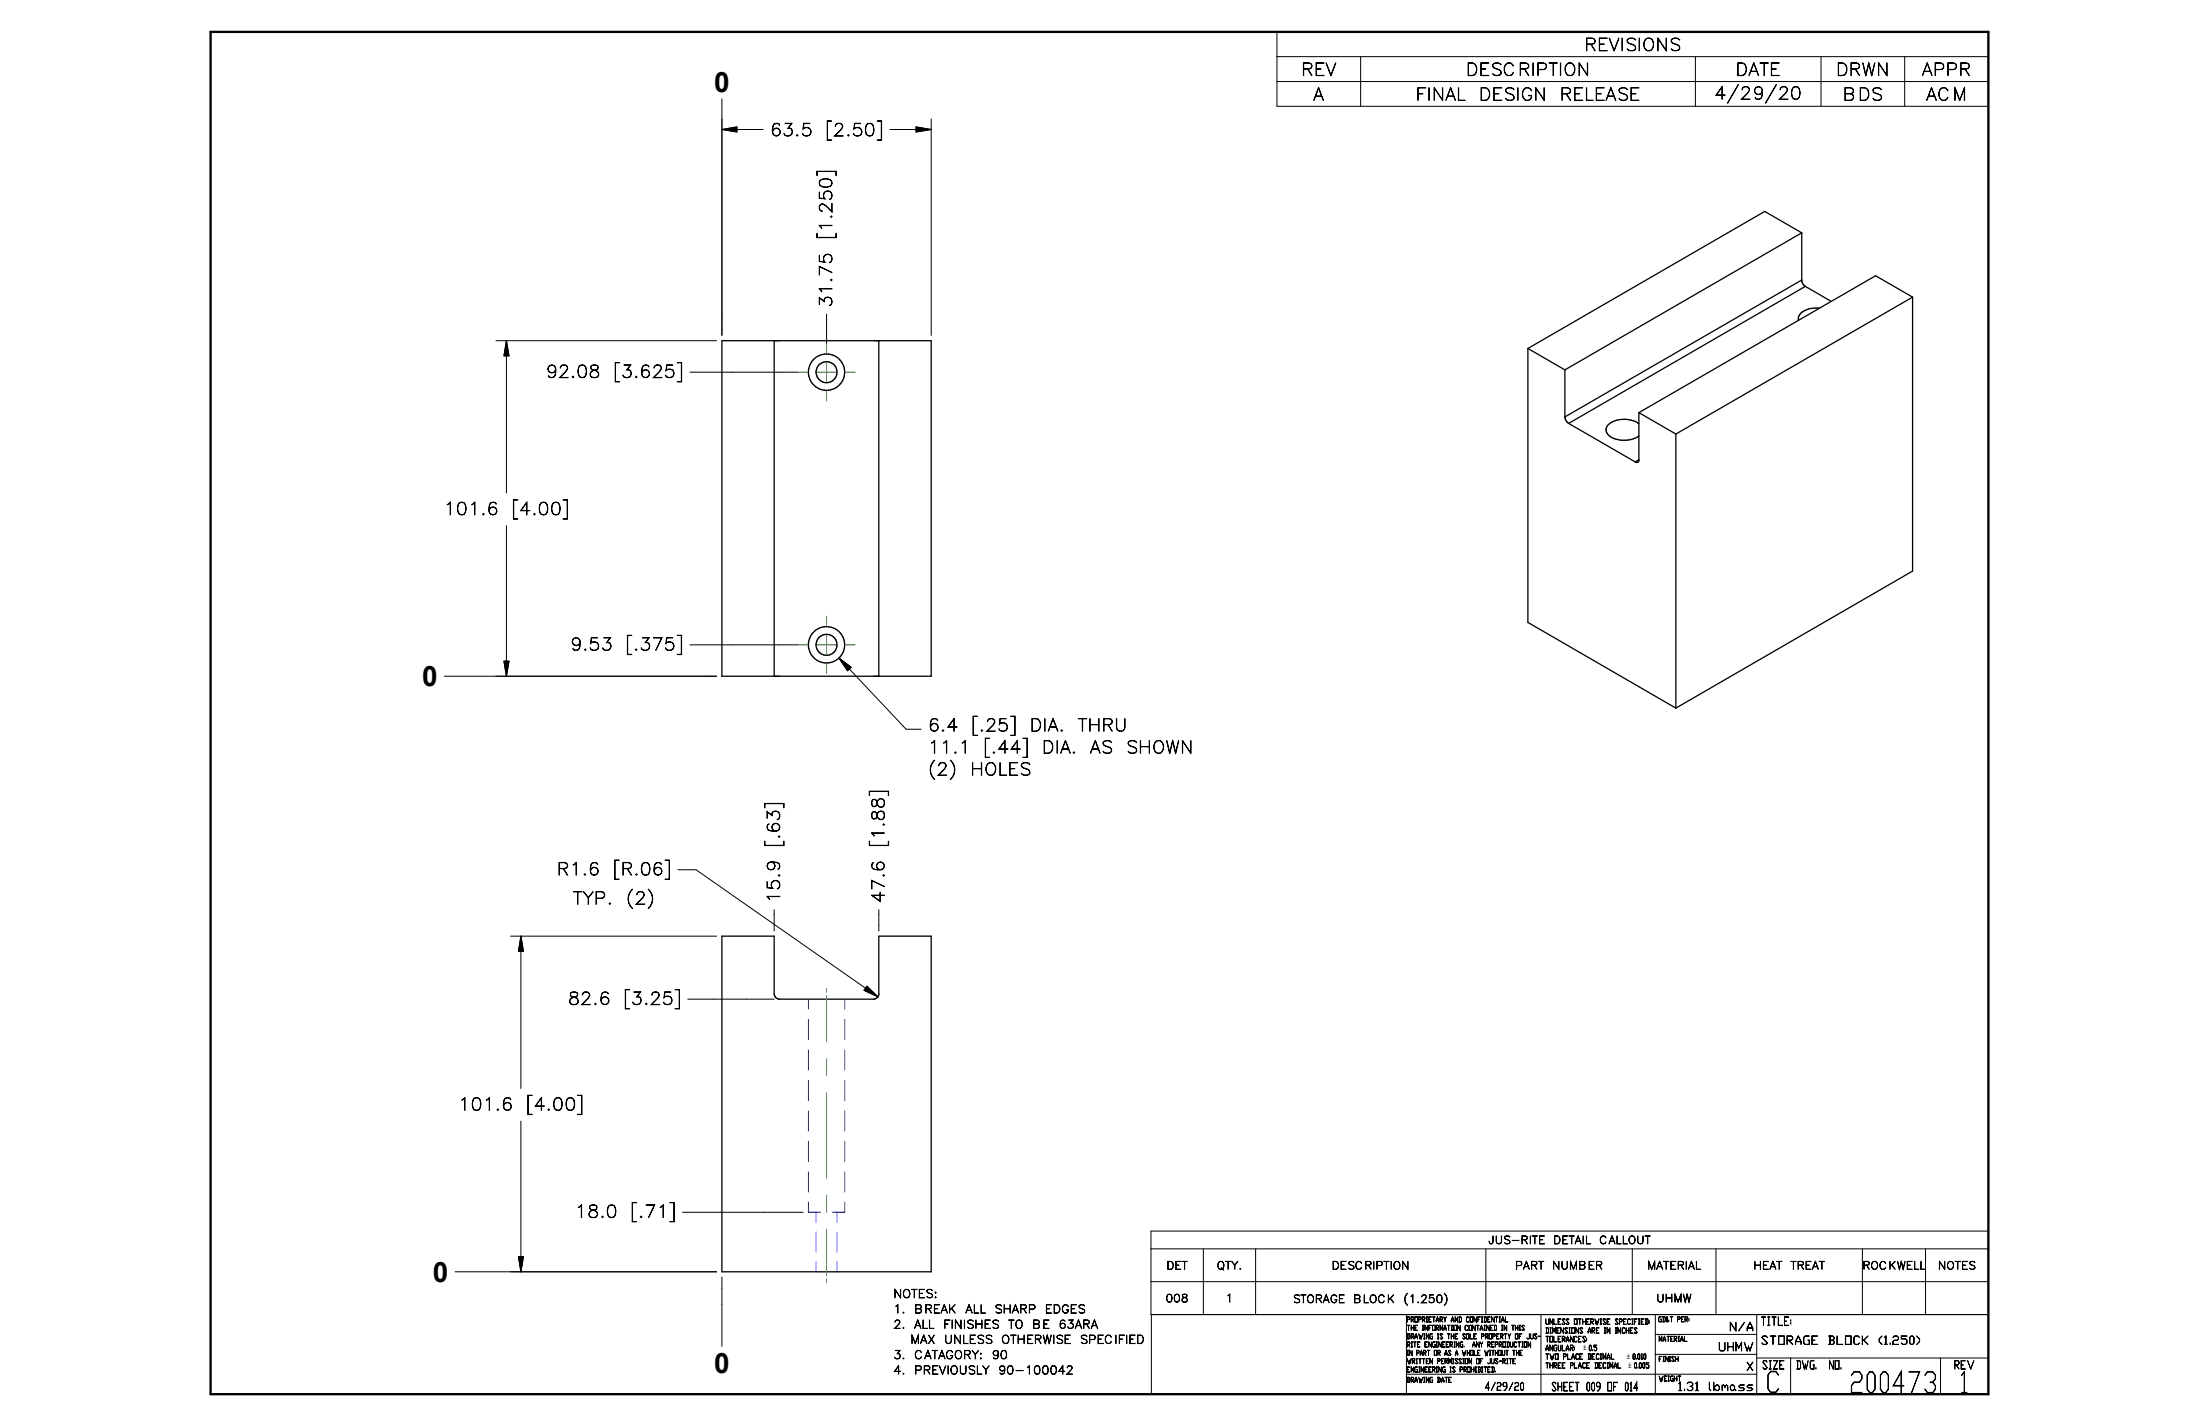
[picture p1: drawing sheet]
<svg xmlns="http://www.w3.org/2000/svg" width="432mm" height="279mm" viewBox="0 0 432 279" stroke-linecap="round" stroke-linejoin="round" font-family="sans-serif">
<g fill="none" stroke="#000" stroke-width=".25">
<path d="M353.6 45.7v9.4l.2 .5 .4 .5 5.2 3M353.6 54.9l-46.5 26.9M353.6 45.7l-46.5 26.9M353.6 45.7l-7.2-4.2-46.5 26.9M354.3 56.2l-46.4 26.9M375.4 58.3l-7.3-4.2-46.4 26.9M375.4 58.3l-46.5 26.9M375.4 58.3v53.8l-46.5 26.8M141.7 66.8h41.1v65.9h-41.1zM151.9 66.8v65.9M172.5 66.8h.1M172.5 66.8v65.9"/>
<path d="M299.9 68.4l7.2 4.2M299.9 68.4v53.7l29 16.8M307.1 72.6v9.2M357.1 60.5a4.1 4.1 0 0 0-4 1.5l-.1 .8M307.1 81.8l.2 .6 .6 .7M307.9 83.1l13.1 7.5M321.7 90.2l-.7 .4M321.7 81v9.4l-.3 .3-.4-.1M321.7 83.2a5.1 5.1 0 0 0-6.2 .3 1.56 1.56 0 0 0 .9 2.4 5.4 5.4 0 0 0 5.3-.4M321.7 81l7.2 4.2M328.9 85.2v53.7M172.5 132.7h.1"/>
<path d="M141.7 183.7h10.2v11.3a1.08 1.08 0 0 0 1.1 1h18.5a1.06 1.06 0 0 0 1-.8v-11.5h10.3v65.8h-41.1z"/>
<circle cx="162.2" cy="73" r="2.05"/>
<circle cx="162.2" cy="73" r="3.6"/>
<circle cx="162.2" cy="126.5" r="3.6"/>
<circle cx="162.2" cy="126.5" r="2.06"/>
</g>
<g fill="none" stroke="#00f" stroke-width=".2">
<path d="M158.7 196v2M165.8 196v2M158.7 200v4M158.7 206v4M158.7 212v4M158.7 217.9v4M165.8 200v4M165.8 206v4M165.8 212v4M165.8 217.9v4M158.7 237.9h.1M158.7 237.9h2.3"/>
<path d="M158.7 223.9v4M158.7 229.9v4M158.7 235.9v2M160.2 237.9v1.9M164.3 237.9v1.9M165.8 235.9v2h-2.4M165.8 223.9v4M165.8 229.9v4M160.2 241.8v3.8M160.2 247.6v1.9M164.3 241.8v3.8M164.3 247.6v1.9"/>
</g>
<path d="M41.3 6.3h349v267.3h-349z" fill="none" stroke="#000" stroke-width=".46"/>
<g fill="none" stroke="#000" stroke-width=".2">
<path d="M141.7 19.4v46.4M250.6 6.3h139.7v14.6h-139.7zM250.6 11.1h139.7M250.6 16h139.7M267.1 11.1v9.8M332.8 11.1v9.8M357.4 11.1v9.8M373.8 11.1v9.8M141.7 25.4h8.1M141.7 25.4l2.9-.5v1zM174.7 25.4h8.1M179.8 24.9l3 .5-3 .5z"/>
<path d="M182.8 23.4v42.4M97.3 66.8h43.3M99.4 66.8v29.9M99.4 66.8l.5 3h-1zM135.4 73h21.2M162.2 61.6v5.8M99.4 103.1v29.6M87.2 132.7h53.4M98.9 129.7h1l-.5 3zM135.4 126.5h21.2M164.7 129.1l13.1 14h3M164.7 129.1l2.4 1.8-.8 .7z"/>
<path d="M133.1 170.7h3.5l35.7 24.9M151.9 178.5v4.2M172.5 178.5v4.2M100.2 183.7h40.4M102.2 183.7v29.9M102.2 183.7l.5 3h-.9zM135 196h16.9M170.2 193.5l2.1 2.1-2.7-1.3zM102.2 220v29.5M134 237.9h23.6M89.3 249.5h51.3M101.8 246.6h.9l-.5 2.9z"/>
<path d="M141.7 250.6v13.6M225.9 245h164.4M225.9 251.5h164.4M226 257.9v15.7h164.3v-32.1h-164.4v16.4h164.4M236.2 245v12.9M246.4 245v12.9M276 257.9v15.7M291.6 245v12.9M302.4 257.9v15.7M320.4 245v12.9M324.9 257.9v15.7M336.8 245v12.9"/>
<path d="M344.8 257.9v15.7M365.5 245v12.9M377.9 245v12.9M276 269.6h68.8M324.9 261.8h19.9M324.9 265.7h19.9M344.8 266.5h45.5M351.4 266.5v7.1M380.9 266.5v7.1"/>
</g>
<path d="M141.7 25.4l2.9-.5v1zM179.8 24.9l3 .5-3 .5zM99.4 66.8l.5 3h-1zM98.9 129.7h1l-.5 3zM164.7 129.1l2.4 1.8-.8 .7zM102.2 183.7l.5 3h-.9zM170.2 193.5l2.1 2.1-2.7-1.3zM101.8 246.6h.9l-.5 2.9z" fill="#000" stroke="#000" stroke-width=".2"/>
<g fill="none" stroke="#23a718" stroke-width=".2">
<path d="M156.6 73h1.9M160.4 73h3.7M162.2 67.4v1.9M162.2 71.1v3.8M162.2 76.8v1.9M166 73h1.8M156.6 126.5h1.9M160.4 126.5h3.7M162.2 120.9v1.9M162.2 124.6v3.8M162.2 130.3v1.8M166 126.5h1.8"/>
<path d="M162.2 194v.7M162.2 195.4v9M162.2 207.7v3.4M162.2 214.4v16.7M162.2 234.5v3.3M162.2 241.2v9M162.2 250.9v.7"/>
</g>
<g font-size="5.7">
<text x="346.5" y="273.2">C</text>
<text x="362.9" y="273.3">200473</text>
<text x="384.5" y="273.3">1</text>
</g>
<g font-size="5.5">
<text x="140.2" y="18.1">0</text>
<text x="82.8" y="134.6">0</text>
<text x="85" y="251.5">0</text>
<text x="140.2" y="269.4">0</text>
</g>
<g font-size="3.3">
<text x="310.9" y="9.9">REVISIONS</text>
<text x="255.4" y="14.8">REV</text>
<text x="287.7" y="14.8">DESCRIPTION</text>
<text x="340.6" y="14.8">DATE</text>
<text x="360.3" y="14.8">DRWN</text>
<text x="377.2" y="14.8">APPR</text>
<text x="257.7" y="19.7">A</text>
<text x="277.8" y="19.7">FINAL</text>
<text x="290.2" y="19.7">DESIGN</text>
<text x="306.1" y="19.7">RELEASE</text>
<text x="336.5" y="19.5">4/29/20</text>
<text x="361.7" y="19.7">BDS</text>
<text x="378" y="19.7">ACM</text>
<text x="151.1" y="26.7">63.5</text>
<text x="162" y="26.7">[2.50]</text>
<text x="163.3" y="47" transform="rotate(-90 163.3 47)">[1.250]</text>
<text x="163.3" y="60.3" transform="rotate(-90 163.3 60.3)">31.75</text>
<text x="107.1" y="74.1">92.08</text>
<text x="120.4" y="74.1">[3.625]</text>
<text x="87.1" y="101">101.6</text>
<text x="100.4" y="101">[4.00]</text>
<text x="111.8" y="127.6">9.53</text>
<text x="122.8" y="127.6">[.375]</text>
<text x="182.1" y="143.5">6.4</text>
<text x="190.6" y="143.5">[.25]</text>
<text x="202.1" y="143.5">DIA.</text>
<text x="211.5" y="143.5">THRU</text>
<text x="182.1" y="147.8">11.1</text>
<text x="193" y="147.8">[.44]</text>
<text x="204.5" y="147.8">DIA.</text>
<text x="213.9" y="147.8">AS</text>
<text x="221" y="147.8">SHOWN</text>
<text x="182.1" y="152.1">(2)</text>
<text x="190.4" y="152.1">HOLES</text>
<text x="153" y="166.3" transform="rotate(-90 153 166.3)">[.63]</text>
<text x="173.6" y="166.3" transform="rotate(-90 173.6 166.3)">[1.88]</text>
<text x="109.3" y="171.7">R1.6</text>
<text x="120.3" y="171.7">[R.06]</text>
<text x="112.4" y="177.4">TYP.</text>
<text x="122.8" y="177.4">(2)</text>
<text x="153" y="177.2" transform="rotate(-90 153 177.2)">15.9</text>
<text x="173.6" y="177.2" transform="rotate(-90 173.6 177.2)">47.6</text>
<text x="111.5" y="197.1">82.6</text>
<text x="122.4" y="197.1">[3.25]</text>
<text x="89.9" y="217.8">101.6</text>
<text x="103.3" y="217.8">[4.00]</text>
<text x="112.8" y="238.9">18.0</text>
<text x="123.7" y="238.9">[.71]</text>
</g>
<g font-size="2.3">
<text x="339.3" y="261.1">N/A</text>
<text x="345.5" y="260.1">TITLE:</text>
<text x="345.5" y="263.8">STORAGE</text>
<text x="358.6" y="263.8">BLOCK</text>
<text x="368.6" y="263.8">(1.250)</text>
<text x="337.2" y="265.1">UHMW</text>
<text x="342.7" y="268.9">X</text>
<text x="345.8" y="268.6">SIZE</text>
<text x="352.5" y="268.6">DWG.</text>
<text x="358.9" y="268.6">NO.</text>
<text x="383.5" y="268.6">REV</text>
<text x="304.5" y="272.9">SHEET 009 OF 014</text>
<text x="329.2" y="272.8">1.31</text>
<text x="335.2" y="272.8">lbmass</text>
</g>
<g font-size="2.2">
<text x="175.3" y="254.6">NOTES:</text>
<text x="175.3" y="257.6">1.</text>
<text x="179.4" y="257.6">BREAK</text>
<text x="189.5" y="257.6">ALL</text>
<text x="195.2" y="257.6">SHARP</text>
<text x="205.1" y="257.6">EDGES</text>
<text x="175.3" y="260.6">2.</text>
<text x="178.7" y="263.6">MAX</text>
<text x="179.4" y="260.6">ALL</text>
<text x="185.1" y="260.6">FINISHES</text>
<text x="185.3" y="263.6">UNLESS</text>
<text x="196.5" y="263.6">OTHERWISE</text>
<text x="197.9" y="260.6">TO</text>
<text x="202.6" y="260.6">BE</text>
<text x="207.8" y="260.6">63ARA</text>
<text x="211.9" y="263.6">SPECIFIED</text>
<text x="175.3" y="266.6">3.</text>
<text x="175.3" y="269.6">4.</text>
<text x="179.4" y="266.6">CATAGORY:</text>
<text x="179.4" y="269.6">PREVIOUSLY</text>
<text x="194.6" y="266.6">90</text>
<text x="195.9" y="269.6">90-100042</text>
</g>
<g font-size="2.1">
<text x="292.1" y="244">JUS-RITE</text>
<text x="304.8" y="244">DETAIL</text>
<text x="313.9" y="244">CALLOUT</text>
<text x="228.9" y="249">DET</text>
<text x="238.8" y="249">QTY.</text>
<text x="261.4" y="249">DESCRIPTION</text>
<text x="297.3" y="249">PART</text>
<text x="304.6" y="249">NUMBER</text>
<text x="323.3" y="249">MATERIAL</text>
<text x="344.1" y="249">HEAT</text>
<text x="351.4" y="249">TREAT</text>
<text x="365.5" y="249">ROCKWELL</text>
<text x="380.4" y="249">NOTES</text>
<text x="228.8" y="255.5">008</text>
<text x="240.5" y="255.5">1</text>
<text x="253.7" y="255.6">STORAGE</text>
<text x="265.6" y="255.6">BLOCK</text>
<text x="275.4" y="255.6">(1.250)</text>
<text x="325.1" y="255.5">UHMW</text>
<text x="291.4" y="272.8">4/29/20</text>
</g>
<g font-size="1.5">
<text x="303.3" y="259.8">UNLESS OTHERWISE SPECIFIED:</text>
<text x="303.3" y="261.6">DIMENSIONS ARE IN INCHES</text>
<text x="303.3" y="263.3">TOLERANCES:</text>
<text x="303.3" y="265">ANGULAR:</text>
<text x="303.3" y="266.7">TWO PLACE DECIMAL</text>
<text x="303.3" y="268.4">THREE PLACE DECIMAL</text>
</g>
<g font-size="1.4">
<text x="276.1" y="259.4">PROPRIETARY AND CONFIDENTIAL</text>
<text x="276.1" y="261">THE INFORMATION CONTAINED IN THIS</text>
<text x="276.1" y="262.7">DRAWING IS THE SOLE PROPERTY OF JUS-</text>
<text x="325.4" y="259.3">GD&amp;T PER:</text>
<text x="325.5" y="263.2">MATERIAL</text>
<text x="276.1" y="264.3">RITE ENGINEERING.</text>
<text x="276.1" y="267.5">WRITTEN PERMISSION OF JUS-RITE</text>
<text x="276.1" y="269.2">ENGINEERING IS PROHIBITED.</text>
<text x="276.1" y="265.9">IN PART OR AS A WHOLE WITHOUT THE</text>
<text x="288.9" y="264.3">ANY REPRODUCTION</text>
<text x="310.8" y="265">`0.5</text>
<text x="319.4" y="266.7">`0.010</text>
<text x="319.7" y="268.4">`0.005</text>
<text x="325.5" y="267.1">FINISH</text>
<text x="276.1" y="271.2">DRAWING DATE</text>
<text x="325.5" y="271">WEIGHT</text>
</g>
</svg>
